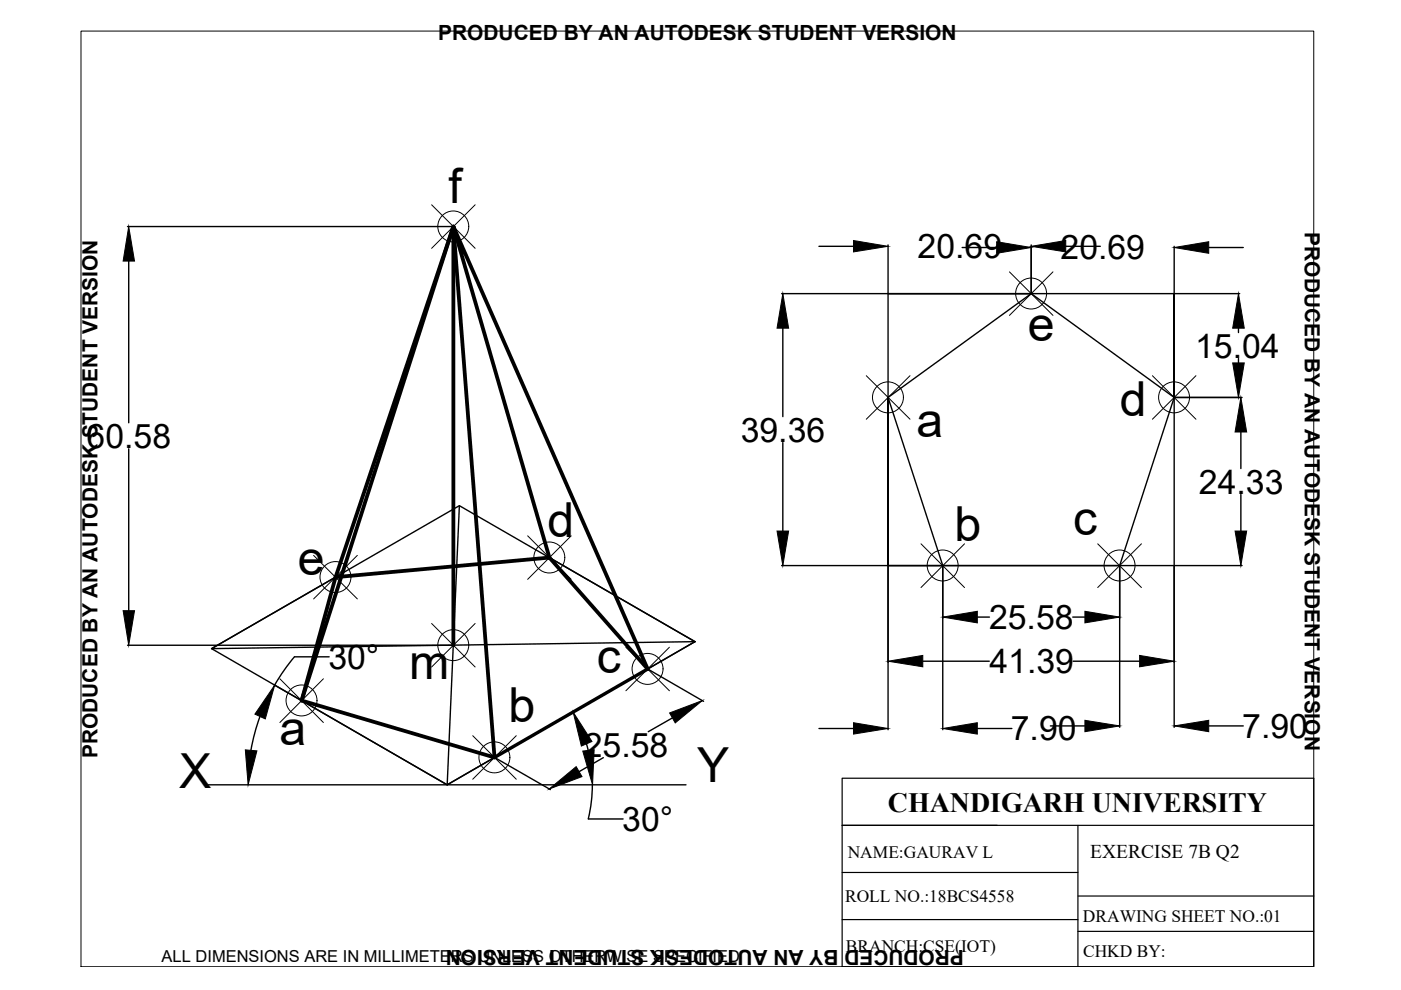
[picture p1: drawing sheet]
<svg xmlns="http://www.w3.org/2000/svg" width="297mm" height="210mm" viewBox="0 0 297 210" stroke-linecap="round" stroke-linejoin="round" font-family="sans-serif">
<!-- layer: thick continuous -->
<g fill="none" stroke="#000" stroke-width=".3">
<path d="M27 48h69M27.3 55.4v34.2M173.6 52.2h7.4M188.3 51.9v10.3M204 52.5h7.3M218.6 51.9v10.3M226 52.2h7.3M248.9 52.2v10M256.3 52.5h7.3M165.7 62.3h22.5M166 69.6v18.7M188.3 62.3v57.6v-35.6"/>
<path d="M218.6 62.3h-30.3h60.6M249 62.3h13.8M262.6 69.6v.9M262.6 76v.9M27.3 95.2v34.3M166 93.8v18.8M188.3 84.3l30.3-22 30.3 22-11.5 35.6h-37.5zM248.9 84.3v-22v57.6h-60.6h11.6M249 84.3h14.3M263.1 91.6v7.7M97.4 107.2l-2.6 59.2M116.5 118.2l30.8 17.8"/>
<path d="M165.7 119.9h22.5M249 119.9h14.3M263.1 104.8v7.8M27 136.8h69M44.9 137.5l52.5-30.3 49.9 28.8-52.5 30.4zM62.4 139.3l-2 2.5-2.2 3.5M62.5 139.3h7.3M71.1 122.4l-26.2 15.1 102.4-1.5M147.3 136l-10 5.8M188.3 120v34.7M199.9 120v34.7M207.2 130.8h2.6"/>
<path d="M227.4 130.8h2.6M237.4 120v34.2M248.9 120v34.2M55.1 151.9l-1 3.1-.9 4.1M58 145.1l5.9 3.4M64 148.5l30.8 17.9M124.3 157.7l.4 1.4M137.4 141.9l11.8 6.8M142.6 152.2l-5.2 2.9M173.6 154.5h7.4M195.7 140.2h14M207.2 154.5h7.3"/>
<path d="M222.7 153.9h7.3M227.5 140.2h14.1M256.3 153.9h7.3M44.2 166.4h101.2M104.8 160.6l-10 5.8M104.9 160.6l11.8 6.8M124.8 173.6h7.3M125.6 166.4a30.8 30.8 0 0 1-.9 7.2M127.9 160.6l-5.1 3"/>
</g>
<g fill="#000" stroke="#000" stroke-width=".21">
<path d="M27.3 48l1.2 7.4h-2.4zM181 51l7.3 1.2-7.3 1.2zM211.3 51.3l7.3 1.2-7.3 1.2zM218.6 52.2l7.4-1.2v2.4zM248.9 52.5l7.4-1.2v2.4zM166 62.3l1.2 7.3h-2.5zM262.6 62.3l1.2 7.3h-2.4zM261.4 76.9h2.4l-1.2 7.4zM263.1 84.3l1.2 7.3h-2.4zM164.7 112.6h2.5l-1.2 7.3zM261.9 112.6h2.4l-1.2 7.3zM26.1 129.5h2.4l-1.2 7.3z"/>
<path d="M188.3 140.2l7.4-1.2v2.4zM199.9 130.8l7.3-1.2v2.5zM230 129.6l7.4 1.2-7.4 1.3zM241.6 139l7.3 1.2-7.3 1.2zM58.2 145.3l-2 7.1-2.2-1zM52 159l2.5 .2-1.9 7.2zM121.5 151l4 6.2-2.2 1zM123.6 159.2l2.4-.3-.4 7.5zM142 151.2l6.9-2.7-5.7 4.8zM181 153.2l7.3 1.3-7.3 1.1zM199.9 154.5l7.3-1.3v2.4zM230 152.7l7.4 1.2-7.4 1.2z"/>
<path d="M248.9 153.9l7.4-1.2v2.4zM116.4 167.3l5.8-4.8 1.2 2.2z"/>
</g>
<path d="M116.5 118.2l-20.4-70.2 41.2 93.8-20.8-23.6-45.4 4.2M71.1 122.4l-7.1 26.1 40.8 12.1-8.7-112.6-32.1 100.5M71.1 122.4l25-74.4v88.8" fill="none" stroke="#000" stroke-width=".8"/>
<path d="M137.3 141.8l-32.5 18.8" fill="none" stroke="#000" stroke-width=".72"/>
<g fill="none" stroke="#000" stroke-width=".21">
<path d="M17.2 6.6h261.3v198.4h-261.3zM91.5 43.4l9.2 9.2M100.7 43.4l-9.2 9.2M214 57.6l9.3 9.3M223.3 57.6l-9.3 9.3M183.7 79.7l9.2 9.2M192.9 79.7l-9.2 9.2M244.3 79.7l9.3 9.2M253.6 79.7l-9.3 9.2M66.5 117.8l9.3 9.2M75.8 117.8l-9.3 9.2M111.9 113.6l9.2 9.2"/>
<path d="M121.1 113.6l-9.2 9.2M195.3 115.3l9.2 9.3M204.5 115.3l-9.2 9.3M232.7 115.3l9.3 9.3M242 115.3l-9.3 9.3M91.5 132.2l9.2 9.2M100.7 132.2l-9.2 9.2M132.7 137.2l9.2 9.3M141.9 137.2l-9.2 9.3M59.3 143.9l9.3 9.3M68.6 143.9l-9.3 9.3M100.2 156l9.3 9.2"/>
<path d="M109.5 156l-9.3 9.2"/>
<circle cx="96.1" cy="48" r="3.3"/>
<circle cx="218.6" cy="62.2" r="3.3"/>
<circle cx="188.3" cy="84.3" r="3.3"/>
<circle cx="248.9" cy="84.3" r="3.3"/>
<circle cx="116.5" cy="118.2" r="3.3"/>
<circle cx="199.9" cy="119.9" r="3.3"/>
<circle cx="237.4" cy="119.9" r="3.3"/>
<circle cx="71.1" cy="122.4" r="3.3"/>
<circle cx="96.1" cy="136.8" r="3.3"/>
<circle cx="63.9" cy="148.5" r="3.3"/>
<circle cx="137.3" cy="141.8" r="3.3"/>
<circle cx="104.8" cy="160.6" r="3.3"/>
</g>
<!-- layer: 0 -->
<path d="M178.5 165h100v40h-100zM178.5 175h100M228.5 175v30M178.5 195h50M178.5 185h50M228.5 190h50M228.5 197.5h50" fill="none" stroke="#000" stroke-width=".25"/>
<g font-size="10.2">
<text x="95.1" y="43.1">f</text>
<text x="217.9" y="72.2">e</text>
<text x="237.4" y="88.3">d</text>
<text x="194.3" y="92.7">a</text>
<text x="116.1" y="113.9">d</text>
<text x="227.5" y="113.4">c</text>
<text x="202.3" y="114.8">b</text>
<text x="63.1" y="122">e</text>
<text x="126.5" y="142.8">c</text>
<text x="86.8" y="144">m</text>
<text x="107.8" y="153.1">b</text>
<text x="59.3" y="158.1">a</text>
<text x="38" y="167.2">X</text>
<text x="147.8" y="165.8">Y</text>
</g>
<g font-size="7.2">
<text x="194.5" y="54.7">20.69</text>
<text x="224.9" y="55">20.69</text>
<text x="253.4" y="75.8">15.04</text>
<text x="18.4" y="94.9">60.58</text>
<text x="157" y="93.6">39.36</text>
<text x="254.2" y="104.6">24.33</text>
<text x="209.7" y="133.3">25.58</text>
<text x="69.6" y="141.8">30°</text>
<text x="209.8" y="142.7">41.39</text>
<text x="123.8" y="160.4">25.58</text>
<text x="214.3" y="157">7.90</text>
<text x="263.4" y="156.4">7.90</text>
<text x="131.9" y="176.2">30°</text>
</g>
<text font-size="5.9" x="188.2" y="172.2">CHANDIGARH UNIVERSITY</text>
<g font-size="4.4">
<text x="92.9" y="8.5">PRODUCED BY AN AUTODESK STUDENT VERSION</text>
<text x="276.6" y="49.3" transform="rotate(90 276.6 49.3)">PRODUCED BY AN AUTODESK STUDENT VERSION</text>
<text x="20.6" y="160.7" transform="rotate(-90 20.6 160.7)">PRODUCED BY AN AUTODESK STUDENT VERSION</text>
<text x="204.4" y="201.5" transform="rotate(180 204.4 201.5)">PRODUCED BY AN AUTODESK STUDENT VERSION</text>
</g>
<text font-size="4.1" x="231.2" y="182">EXERCISE 7B Q2</text>
<g font-size="3.7">
<text x="179.7" y="182">NAME:GAURAV L</text>
<text x="179.2" y="191.2">ROLL NO.:18BCS4558</text>
<text x="229.6" y="195.4">DRAWING SHEET NO.:01</text>
<text x="179.4" y="201.9">BRANCH:CSE(IOT)</text>
<text x="229.6" y="202.8">CHKD BY:</text>
</g>
<text font-size="3.5" x="34.3" y="203.9">ALL DIMENSIONS ARE IN MILLIMETERS UNLESS OTHERWISE SPECIFIED</text>
</svg>
